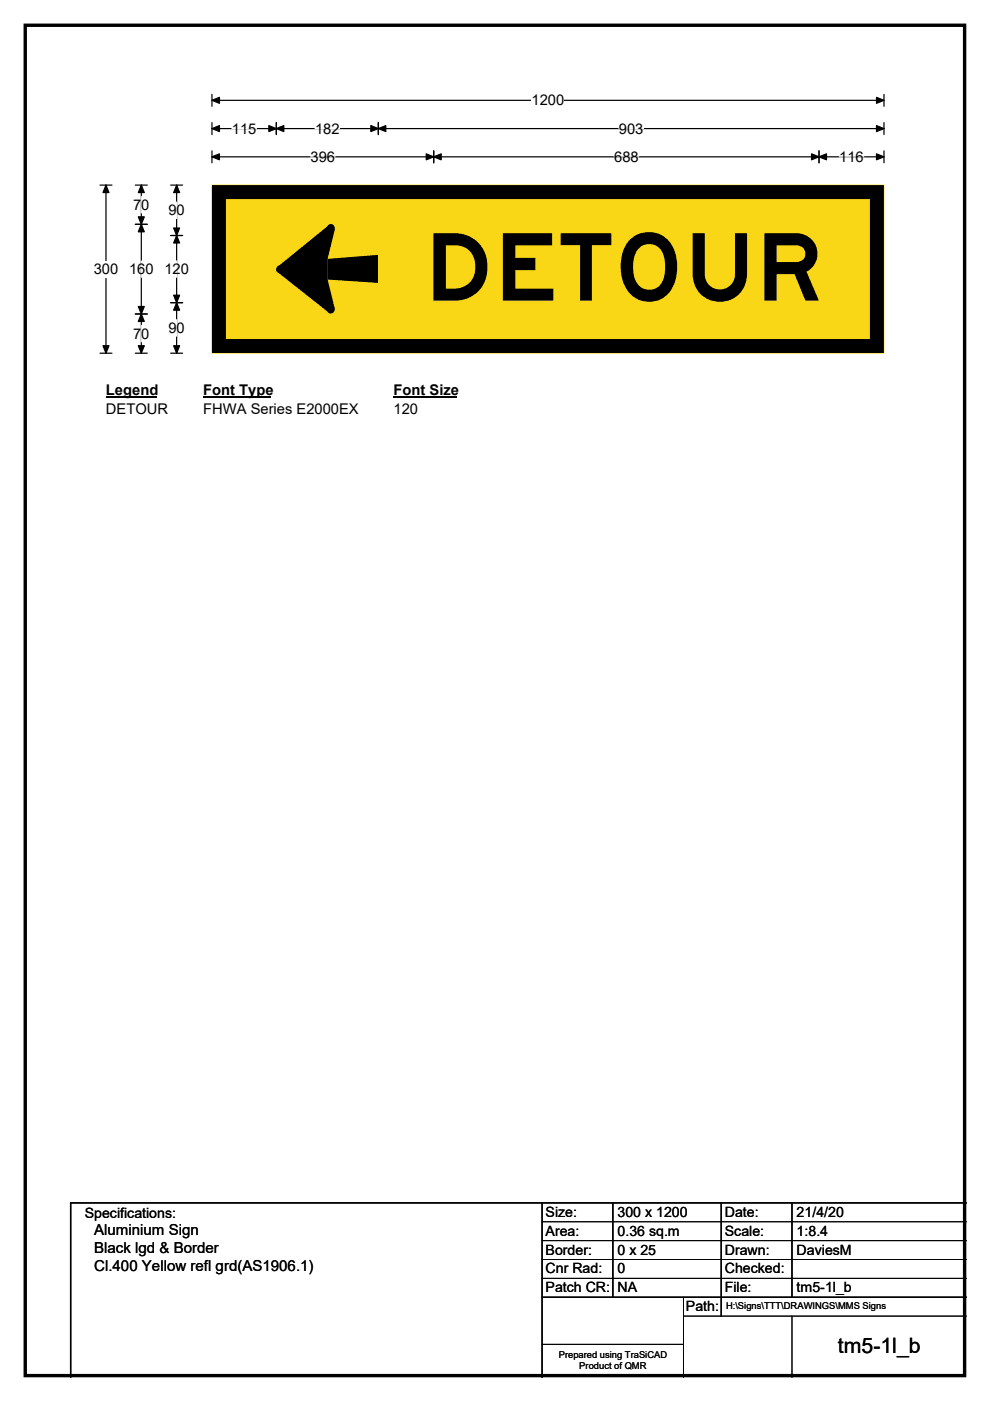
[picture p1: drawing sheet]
<svg xmlns="http://www.w3.org/2000/svg" width="210mm" height="297mm" viewBox="0 0 210 297" stroke-linecap="round" stroke-linejoin="round" font-family="sans-serif">
<path d="M5.4 5.4h199.2v286.3h-199.2z" fill="none" stroke="#000" stroke-width=".72"/>
<path d="M45 21.3h142.5M45 20v2.5M187.5 20v2.5" fill="none" stroke="#000" stroke-width=".25"/>
<path d="M45 21.3l1.5-.7v1.3zM185.9 20.6l1.6 .7-1.6 .6z" fill="#000" stroke="#000" stroke-width=".25"/>
<path d="M112.8 19.5h6.9v3.5h-6.9z" fill="#fff"/>
<g fill="none" stroke="#000" stroke-width=".25">
<path d="M21.2 39.2h2.5M22.5 39.2v35.7M45 27.3h142.5M45 26v2.5M45 32v2.5M45 33.3h142.5M58.6 26v2.5M80.2 26v2.5M92 32v2.5M173.7 32v2.5M187.5 26v2.5M187.5 32v2.5"/>
<path d="M21.2 74.9h2.5"/>
</g>
<g fill="#000" stroke="#000" stroke-width=".25">
<path d="M22.5 39.2l.6 1.6h-1.3zM45 27.3l1.5-.7v1.3zM45 33.3l1.5-.7v1.3zM58.6 27.3l1.6-.7v1.3zM57 26.6l1.6 .7-1.6 .6zM78.7 26.6l1.5 .7-1.5 .6zM80.2 27.3l1.6-.7v1.3zM92 33.3l1.6-.7v1.3zM90.4 32.6l1.6 .7-1.6 .6zM172.1 32.6l1.6 .7-1.6 .6zM173.7 33.3l1.6-.7v1.3zM185.9 26.6l1.6 .7-1.6 .6z"/>
<path d="M185.9 32.6l1.6 .7-1.6 .6zM21.8 73.3h1.3l-.6 1.6z"/>
</g>
<path d="M49.2 27.3h5.2M65.9 33.3h5.2M66.8 27.3h5.2M130.3 33.3h5.2M131.3 27.3h5.2M178 33.3h5.2" fill="none" stroke="#fff" stroke-width=".25"/>
<path d="M19.9 55.3h5.2v3.5h-5.2z" fill="#fff"/>
<path d="M28.7 39.2h2.5M30 39.2v35.7M36.2 39.2h2.5M37.5 39.2v35.7M28.7 47.6h2.5M36.2 49.9h2.5M28.7 66.6h2.5M28.7 74.9h2.5M36.2 74.9h2.5M36.2 64.2h2.5" fill="none" stroke="#000" stroke-width=".25"/>
<path d="M30 39.2l.6 1.6h-1.3zM37.5 39.2l.6 1.6h-1.3zM30 47.6l.6 1.5h-1.3zM29.3 46h1.3l-.6 1.6zM37.5 49.9l.6 1.6h-1.3zM36.8 48.3h1.3l-.6 1.6zM29.3 65h1.3l-.6 1.6zM30 66.6l.6 1.6h-1.3zM29.3 73.3h1.3l-.6 1.6zM36.8 62.6h1.3l-.6 1.6zM37.5 64.2l.6 1.6h-1.3zM36.8 73.3h1.3l-.6 1.6z" fill="#000" stroke="#000" stroke-width=".25"/>
<path d="M30 41.7v3.4M30 55.3v3.5M37.5 42.8v3.5M37.5 55.3v3.5M30 69v3.5M37.5 67.8v3.5" fill="none" stroke="#fff" stroke-width=".25"/>
<path d="M22.5 80.9h10.7v3.5h-10.7z" fill="#fff"/>
<path d="M22.5 84.2h10.7" fill="none" stroke="#000" stroke-width=".32"/>
<path d="M43.1 80.9h14.4v3.5h-14.4z" fill="#fff"/>
<path d="M43.1 84.2h14.4" fill="none" stroke="#000" stroke-width=".32"/>
<path d="M83.5 80.9h13.4v3.5h-13.4z" fill="#fff"/>
<path d="M83.5 84.2h13.4" fill="none" stroke="#000" stroke-width=".32"/>
<g fill="#fff">
<path d="M22.5 85.1h13.1v3.5h-13.1z"/>
<path d="M43.1 85.1h32.9v3.5h-32.9z"/>
<path d="M83.5 85.1h5.2v3.5h-5.2z"/>
</g>
<path d="M45 39.3h142.5v35.6h-142.5z" fill="#fad716"/>
<path d="M45 39.2h142.5v35.7h-142.5z" fill="none" stroke="#fad716" stroke-width=".21"/>
<path d="M46.4 40.7h139.6v32.7h-139.6z" fill="none" stroke="#000" stroke-width="3"/>
<g fill="#000">
<path d="M69.5 54.9l10.7-.9v6l-10.7-.7z"/>
<path d="M58.9 56.5l10.8-8.7 1.3 .8-1.5 6.3v4.4l1.5 6.3-1.3 .7-10.8-8.6z" fill-rule="evenodd"/>
<circle cx="59.4" cy="57.1" r=".82"/>
<circle cx="70.2" cy="48.3" r=".82"/>
<circle cx="70.2" cy="65.7" r=".82"/>
</g>
<path d="M115 255v37M130 255v20M153 255v24M168 255v20M205 255h-190v37M115 275h90" fill="none" stroke="#000" stroke-width=".3"/>
<path d="M115 259h90M115 263h90M115 267h90M115 271h90M145 279h60M145 275v17M168 279v13M115 285h30" fill="none" stroke="#000" stroke-width=".21"/>
<text font-size="19.8" x="90.1" y="63.7">DETOUR</text>
<text font-size="4.5" x="177.7" y="286.9">tm5-1l_b</text>
<g font-size="3.2">
<text x="20" y="261.9">Aluminium Sign</text>
<text x="20" y="265.7">Black lgd &amp; Border</text>
<text x="20" y="269.6">Cl.400 Yellow refl grd(AS1906.1)</text>
</g>
<g font-size="3.1">
<text x="112.8" y="22.3">1200</text>
<text x="49.2" y="28.3">115</text>
<text x="66.8" y="28.3">182</text>
<text x="131.3" y="28.3">903</text>
<text x="65.9" y="34.3">396</text>
<text x="130.3" y="34.3">688</text>
<text x="178" y="34.3">116</text>
<text x="28.2" y="44.4">70</text>
<text x="35.7" y="45.6">90</text>
<text x="19.9" y="58.1">300</text>
<text x="27.4" y="58.1">160</text>
<text x="34.9" y="58.1">120</text>
<text x="28.2" y="71.8">70</text>
<text x="35.7" y="70.6">90</text>
<text x="22.5" y="83.7">Legend</text>
<text x="43.1" y="83.7">Font Type</text>
<text x="83.5" y="83.7">Font Size</text>
<text x="22.5" y="87.9">DETOUR</text>
<text x="43.1" y="87.9">FHWA Series E2000EX</text>
<text x="83.5" y="87.9">120</text>
</g>
<g font-size="3">
<text x="115.7" y="258">Size:</text>
<text x="131" y="258">300 x 1200</text>
<text x="153.7" y="258">Date:</text>
<text x="169" y="258">21/4/20</text>
<text x="18" y="258.2">Specifications:</text>
<text x="115.7" y="262">Area:</text>
<text x="131" y="262">0.36 sq.m</text>
<text x="153.7" y="262">Scale:</text>
<text x="169" y="262">1:8.4</text>
<text x="115.7" y="266">Border:</text>
<text x="115.7" y="270">Cnr Rad:</text>
<text x="131" y="266">0 x 25</text>
<text x="131" y="270">0</text>
<text x="153.7" y="266">Drawn:</text>
<text x="153.7" y="270">Checked:</text>
<text x="169" y="266">DaviesM</text>
<text x="115.7" y="274">Patch CR:</text>
<text x="131" y="274">NA</text>
<text x="153.7" y="274">File:</text>
<text x="169" y="274">tm5-1l_b</text>
<text x="145.5" y="278">Path:</text>
</g>
<g font-size="2">
<text x="154" y="277.6">H:\Signs\TTT\DRAWINGS\MMS Signs</text>
<text x="118.5" y="287.8">Prepared using TraSiCAD</text>
<text x="122.9" y="290.2">Product of QMR</text>
</g>
</svg>
